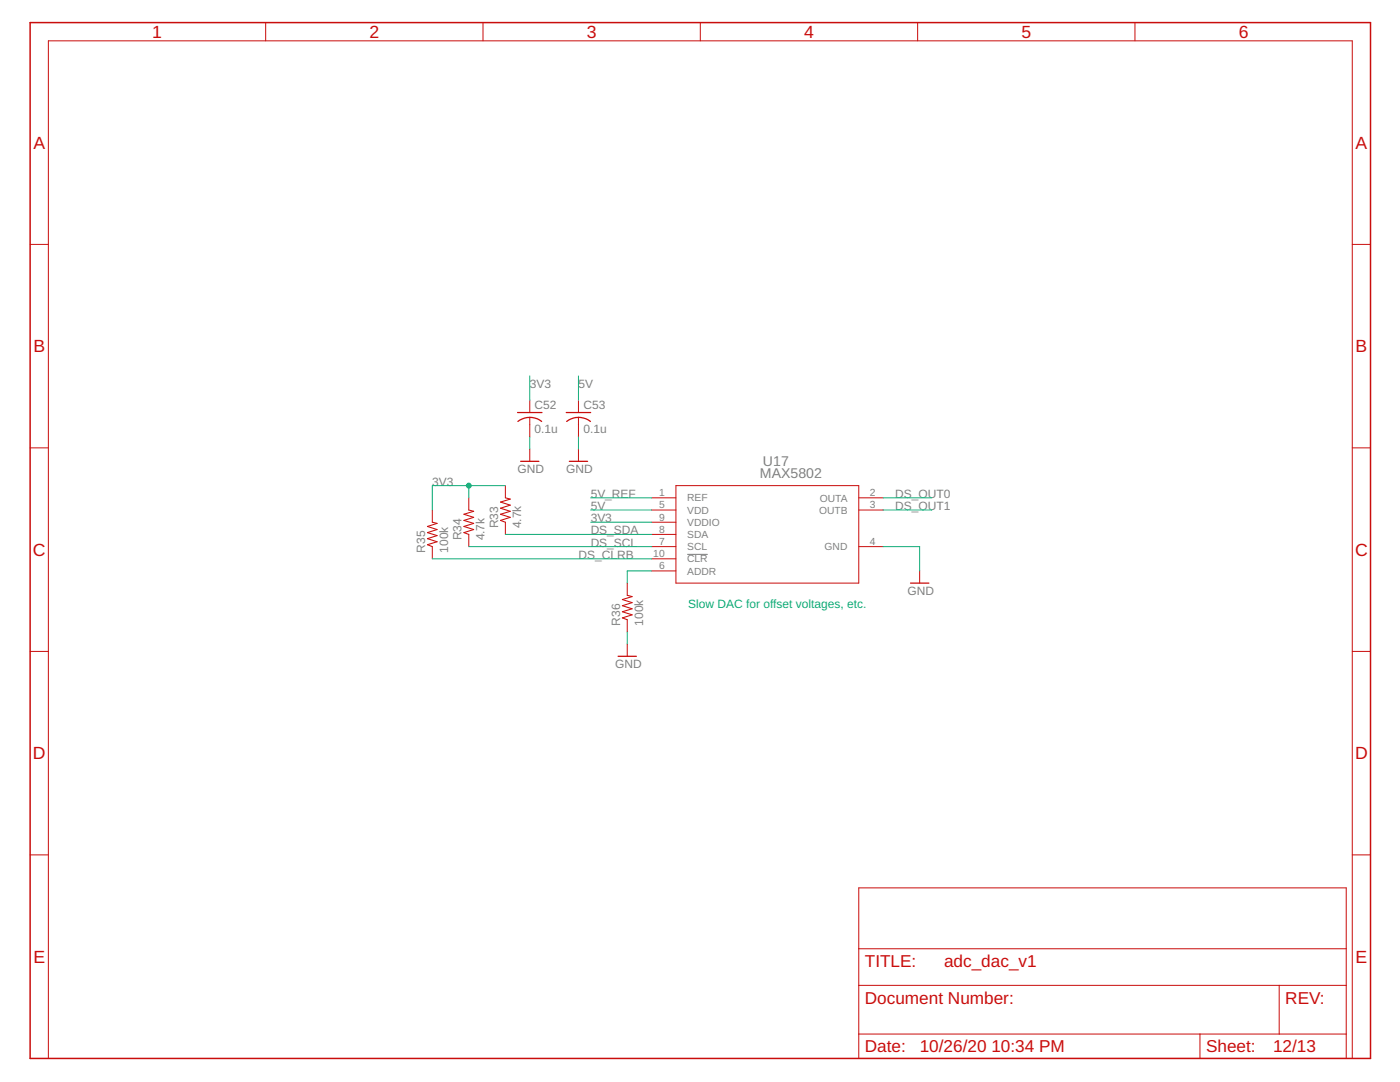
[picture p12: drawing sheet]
<svg xmlns="http://www.w3.org/2000/svg" width="279mm" height="216mm" viewBox="0 0 279 216" stroke-linecap="round" stroke-linejoin="round" font-family="sans-serif">
<path d="M137.1 110.6h4.1" fill="none" stroke="#808080" stroke-width=".2"/>
<path d="M6 4.5h267.5v206.7h-267.5z" fill="none" stroke="#c90d0c" stroke-width=".3"/>
<g fill="none" stroke="#c90d0c" stroke-width=".2">
<path d="M53 4.5v3.6M96.4 4.5v3.6M139.8 4.5v3.6M183.1 4.5v3.6M226.5 4.5v3.6M6 48.8h3.7M269.9 48.8h3.6M105.7 79.9v2.4M115.4 79.9v2.4M6 89.4h3.7M93.6 99.3v2.5M100.9 96.9v2.4"/>
<path d="M105.7 83.3v3.9M105.7 89.6v2.5M115.4 83.3v3.9M115.4 89.6v2.5M130 99.3h4.9M134.9 96.9h36.5v19.5h-36.5zM171.4 99.3h4.9M269.9 89.4h3.6M86.3 101.8v2.4M86.3 109.1v2.4M93.6 106.6v2.5M100.9 104.2v2.4"/>
<path d="M125.2 116.4v2.4M130 101.8h4.9M130 109.1h4.9M130 113.9h4.9M130 106.6h4.9M130 104.2h4.9M130 111.5h4.9M171.4 101.8h4.9M171.4 109.1h4.9M183.5 113.9v2.5M6 130h3.7M125.2 123.7v2.4"/>
<path d="M125.2 128.5v2.5M269.9 130h3.6M6 170.6h3.7M171.4 177.2h97.3v34h-97.3zM269.9 170.6h3.6M171.4 196.6h97.3M171.4 189.3h97.3M255.3 196.6v9.7M9.7 211.2v-203.1h260.2v203.1M171.4 206.3h97.3M239.5 206.3v4.9"/>
</g>
<path d="M103.3 82.3h4.9M103.4 84.1a3.8 3.8 0 0 1 4.7 0M103.9 92.1h3.6M113 82.3h4.9M113.1 84.1a3.8 3.8 0 0 1 4.7 0M113.6 92.1h3.7M181.7 116.4h3.7M123.4 131h3.6" fill="none" stroke="#c90d0c" stroke-width=".25"/>
<path d="M100.9 99.3l.9 .3-1.9 .6 1.9 .6-1.9 .6 1.9 .6-1.9 .6 1.9 .6-1.9 .6 1 .4M86.3 104.2l.9 .2-1.9 .7 1.9 .6-1.9 .6 1.9 .6-1.9 .6 1.9 .6-1.9 .6 1 .4M93.6 101.8l.9 .2-1.9 .6 1.9 .6-1.9 .6 1.9 .6-1.9 .7 1.9 .6-1.9 .6 1 .3M125.2 118.8l1 .2-2 .6 2 .6-2 .7 2 .6-2 .6 2 .6-2 .6 1 .4" fill="none" stroke="#c90d0c" stroke-width=".21"/>
<g fill="none" stroke="#0dab76" stroke-width=".2">
<path d="M105.7 75v4.9M115.4 75v4.9M93.6 96.9v2.4M100.9 96.9h-14.6v4.9M105.7 87.2v2.4M115.4 87.2v2.4M117.9 99.3h12.1M176.3 99.3h9.7M86.3 111.5h43.7M93.6 109.1h36.4M100.9 106.6h29.1M117.9 104.2h12.1"/>
<path d="M117.9 101.8h12.1M130 113.9h-4.8v2.5M176.3 109.1h7.2v4.8M176.3 101.8h9.7M125.2 126.1v2.4"/>
</g>
<circle cx="93.6" cy="96.9" r=".49" fill="#0dab76" stroke="#0dab76" stroke-width=".2"/>
<g font-size="3.5" fill="#c90d0c">
<text x="30.4" y="7.6">1</text>
<text x="73.7" y="7.6">2</text>
<text x="117.1" y="7.6">3</text>
<text x="160.5" y="7.6">4</text>
<text x="203.8" y="7.6">5</text>
<text x="247.2" y="7.6">6</text>
<text x="6.7" y="29.7">A</text>
<text x="270.5" y="29.7">A</text>
<text x="6.7" y="70.3">B</text>
<text x="270.5" y="70.3">B</text>
<text x="6.6" y="110.9">C</text>
<text x="270.4" y="110.9">C</text>
<text x="6.6" y="151.5">D</text>
<text x="270.4" y="151.5">D</text>
<text x="6.7" y="192.1">E</text>
<text x="270.5" y="192.1">E</text>
</g>
<g font-size="3.4" fill="#c90d0c">
<text x="172.6" y="193">TITLE:</text>
<text x="188.4" y="193">adc_dac_v1</text>
<text x="172.6" y="200.3">Document Number:</text>
<text x="256.5" y="200.3">REV:</text>
<text x="172.6" y="210">Date:</text>
<text x="183.5" y="210">10/26/20</text>
<text x="197.8" y="210">10:34 PM</text>
<text x="240.7" y="210">Sheet:</text>
<text x="254.1" y="210">12/13</text>
</g>
<g font-size="2.8" fill="#808080">
<text x="151.7" y="95.5">MAX5802</text>
<text x="152.3" y="93">U17</text>
</g>
<g font-size="2.4" fill="#808080">
<text x="105.7" y="77.5">3V3</text>
<text x="115.4" y="77.5">5V</text>
<text x="106.7" y="81.7">C52</text>
<text x="116.4" y="81.7">C53</text>
<text x="106.7" y="86.3">0.1u</text>
<text x="116.4" y="86.3">0.1u</text>
<text x="103.3" y="94.5">GND</text>
<text x="113" y="94.5">GND</text>
<text x="86.3" y="96.9">3V3</text>
<text x="117.9" y="99.3">5V_REF</text>
<text x="117.9" y="101.8">5V</text>
<text x="178.7" y="99.3">DS_OUT0</text>
<text x="178.7" y="101.8">DS_OUT1</text>
<text x="92.1" y="107.8" transform="rotate(-90 92.1 107.8)">R34</text>
<text x="96.7" y="107.8" transform="rotate(-90 96.7 107.8)">4.7k</text>
<text x="99.4" y="105.4" transform="rotate(-90 99.4 105.4)">R33</text>
<text x="104" y="105.4" transform="rotate(-90 104 105.4)">4.7k</text>
<text x="117.9" y="104.2">3V3</text>
<text x="117.9" y="106.6">DS_SDA</text>
<text x="84.8" y="110.3" transform="rotate(-90 84.8 110.3)">R35</text>
<text x="89.4" y="110.3" transform="rotate(-90 89.4 110.3)">100k</text>
<text x="115.4" y="111.5">DS_CLRB</text>
<text x="117.9" y="109.1">DS_SCL</text>
<text x="181.1" y="118.8">GND</text>
<text x="123.7" y="124.9" transform="rotate(-90 123.7 124.9)">R36</text>
<text x="128.3" y="124.9" transform="rotate(-90 128.3 124.9)">100k</text>
<text x="122.7" y="133.4">GND</text>
</g>
<text font-size="2.4" fill="#0dab76" x="137.3" y="121.2">Slow DAC for offset voltages, etc.</text>
<g font-size="2.1" fill="#808080">
<text x="131.5" y="99">1</text>
<text x="131.5" y="101.4">5</text>
<text x="137.1" y="100.1">REF</text>
<text x="163.6" y="100.1">OUTA</text>
<text x="173.6" y="99">2</text>
<text x="173.6" y="101.4">3</text>
<text x="131.5" y="106.3">8</text>
<text x="131.5" y="103.9">9</text>
<text x="137.1" y="102.5">VDD</text>
<text x="137.1" y="107.4">SDA</text>
<text x="137.1" y="104.9">VDDIO</text>
<text x="163.5" y="102.5">OUTB</text>
<text x="130.4" y="111.2">10</text>
<text x="131.5" y="113.6">6</text>
<text x="131.5" y="108.7">7</text>
<text x="137.1" y="109.8">SCL</text>
<text x="137.1" y="112.2">CLR</text>
<text x="164.6" y="109.8">GND</text>
<text x="173.6" y="108.7">4</text>
<text x="137.1" y="114.7">ADDR</text>
</g>
</svg>
